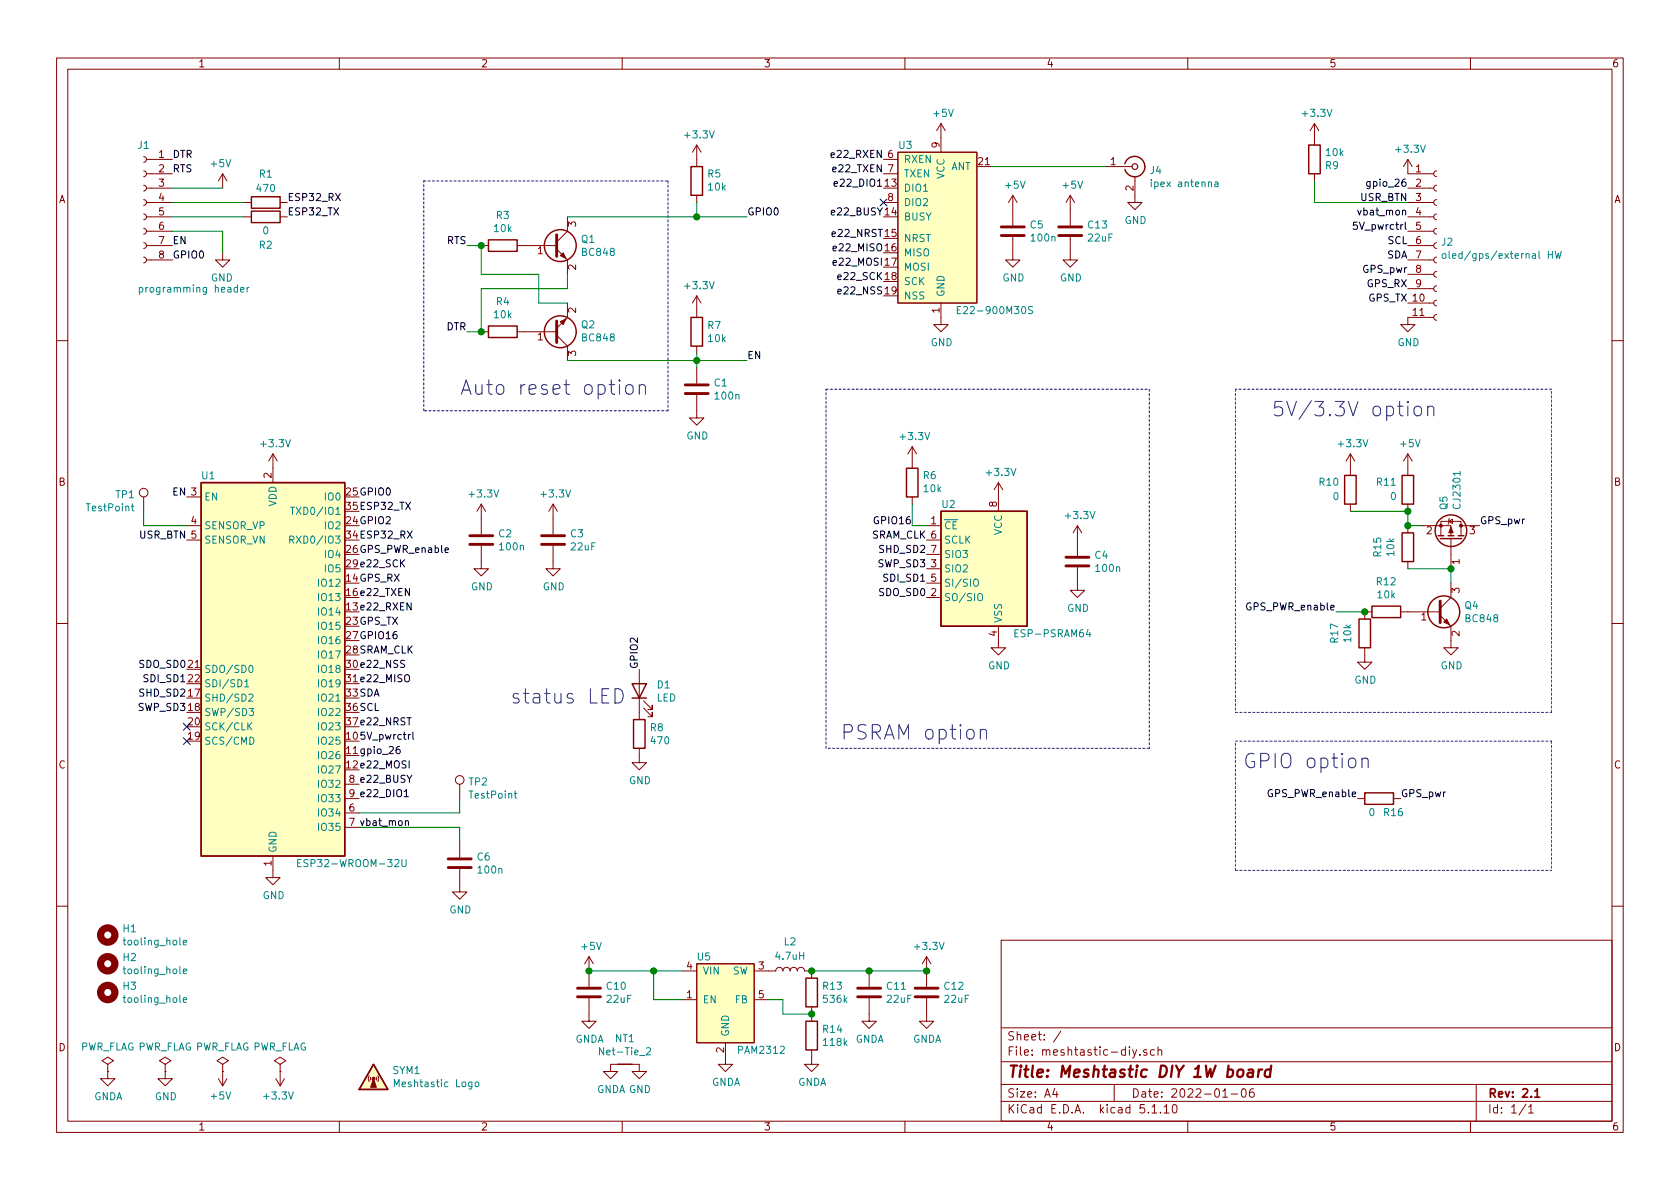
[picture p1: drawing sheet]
EESchema Schematic File Version 4
EELAYER 30 0
EELAYER END
$Descr A4 11693 8268
encoding utf-8
Sheet 1 1
Title "Meshtastic DIY 1W board"
Date "2022-01-06"
Rev "2.1"
Comp ""
Comment1 ""
Comment2 ""
Comment3 ""
Comment4 ""
$EndDescr
$Comp
L RF_Module:ESP32-WROOM-32D U1
U 1 1
P 1900 4650
F 0 "U1" H 1450 6000 50  0000 C CNN
F 1 "ESP32-WROOM-32U" H 2450 3300 50  0000 C CNN
F 2 "RF_Module:ESP32-WROOM-32U" H 1900 3150 50  0001 C CNN
F 3 "https://www.espressif.com/sites/default/files/documentation/esp32-wroom-32d_esp32-wroom-32u_datasheet_en.pdf" H 1600 4700 50  0001 C CNN
F 4 "C328062" H 1900 4650 50  0001 C CNN "LCSC#"
	1    1900 4650
	1    0    0    -1  
$EndComp
$Comp
L Memory_RAM:ESP-PSRAM32 U2
U 1 1
P 6850 3950
F 0 "U2" H 7150 4400 50  0000 R CNN
F 1 "ESP-PSRAM64" H 6650 3500 50  0000 R CNN
F 2 "Package_SO:SOIC-8_3.9x4.9mm_P1.27mm" H 6850 3350 50  0001 C CNN
F 3 "" H 6450 4450 50  0001 C CNN
F 4 "C261881" H 6850 3950 50  0001 C CNN "LCSC#"
F 5 "-core,-autoprog" H 6850 3950 50  0001 C CNN "Config"
	1    6850 3950
	-1   0    0    -1  
$EndComp
$Comp
L Device:R R6
U 1 1
P 6350 3350
F 0 "R6" H 6280 3304 50  0000 R CNN
F 1 "10k" H 6280 3395 50  0000 R CNN
F 2 "Resistor_SMD:R_0603_1608Metric" V 6280 3350 50  0001 C CNN
F 3 "~" H 6350 3350 50  0001 C CNN
F 4 "C98220" H 6350 3350 50  0001 C CNN "LCSC#"
F 5 "-core,-autoprog" H 6350 3350 50  0001 C CNN "Config"
	1    6350 3350
	-1   0    0    1   
$EndComp
Wire Wire Line
	6450 3650 6350 3650
Wire Wire Line
	6350 3500 6350 3650
Text Label 6350 3650 2    50   ~ 0
GPIO16
Text Label 6450 4150 2    50   ~ 0
SDO_SD0
Text Label 6450 3950 2    50   ~ 0
SWP_SD3
Text Label 6450 4050 2    50   ~ 0
SDI_SD1
Text Label 6450 3850 2    50   ~ 0
SHD_SD2
$Comp
L power:+3.3V #PWR05
U 1 1
P 6350 3200
F 0 "#PWR05" H 6350 3050 50  0001 C CNN
F 1 "+3.3V" H 6365 3373 50  0000 C CNN
F 2 "" H 6350 3200 50  0001 C CNN
F 3 "" H 6350 3200 50  0001 C CNN
	1    6350 3200
	1    0    0    -1  
$EndComp
$Comp
L power:+3.3V #PWR08
U 1 1
P 6950 3450
F 0 "#PWR08" H 6950 3300 50  0001 C CNN
F 1 "+3.3V" H 6965 3623 50  0000 C CNN
F 2 "" H 6950 3450 50  0001 C CNN
F 3 "" H 6950 3450 50  0001 C CNN
	1    6950 3450
	1    0    0    -1  
$EndComp
$Comp
L power:GND #PWR09
U 1 1
P 6950 4450
F 0 "#PWR09" H 6950 4200 50  0001 C CNN
F 1 "GND" H 6955 4277 50  0000 C CNN
F 2 "" H 6950 4450 50  0001 C CNN
F 3 "" H 6950 4450 50  0001 C CNN
	1    6950 4450
	1    0    0    -1  
$EndComp
$Comp
L power:GND #PWR03
U 1 1
P 1900 6050
F 0 "#PWR03" H 1900 5800 50  0001 C CNN
F 1 "GND" H 1905 5877 50  0000 C CNN
F 2 "" H 1900 6050 50  0001 C CNN
F 3 "" H 1900 6050 50  0001 C CNN
	1    1900 6050
	1    0    0    -1  
$EndComp
$Comp
L power:GND #PWR014
U 1 1
P 6550 2200
F 0 "#PWR014" H 6550 1950 50  0001 C CNN
F 1 "GND" H 6555 2027 50  0000 C CNN
F 2 "" H 6550 2200 50  0001 C CNN
F 3 "" H 6550 2200 50  0001 C CNN
	1    6550 2200
	1    0    0    -1  
$EndComp
Text Label 6450 3750 2    50   ~ 0
SRAM_CLK
Text Label 2500 4550 0    50   ~ 0
SRAM_CLK
Text Label 1300 4750 2    50   ~ 0
SDI_SD1
Text Label 1300 4650 2    50   ~ 0
SDO_SD0
Text Label 1300 4850 2    50   ~ 0
SHD_SD2
Text Label 1300 4950 2    50   ~ 0
SWP_SD3
Text Label 2500 4450 0    50   ~ 0
GPIO16
NoConn ~ 6150 1400
Text Label 2500 4250 0    50   ~ 0
e22_RXEN
Text Label 6150 1100 2    50   ~ 0
e22_RXEN
Text Label 6150 1200 2    50   ~ 0
e22_TXEN
Text Label 6150 1300 2    50   ~ 0
e22_DIO1
Text Label 6150 1500 2    50   ~ 0
e22_BUSY
Text Label 6150 1650 2    50   ~ 0
e22_NRST
Text Label 6150 1750 2    50   ~ 0
e22_MISO
Text Label 6150 1850 2    50   ~ 0
e22_MOSI
Text Label 6150 1950 2    50   ~ 0
e22_SCK
Text Label 6150 2050 2    50   ~ 0
e22_NSS
Text Label 2500 4150 0    50   ~ 0
e22_TXEN
Text Label 2500 5550 0    50   ~ 0
e22_DIO1
Text Label 2500 5450 0    50   ~ 0
e22_BUSY
Text Label 2500 5050 0    50   ~ 0
e22_NRST
Text Label 2500 4750 0    50   ~ 0
e22_MISO
Text Label 2500 5350 0    50   ~ 0
e22_MOSI
Text Label 2500 3950 0    50   ~ 0
e22_SCK
Text Label 2500 4650 0    50   ~ 0
e22_NSS
$Comp
L Transistor_BJT:BC848 Q2
U 1 1
P 3850 2300
F 0 "Q2" H 4041 2254 50  0000 L CNN
F 1 "BC848" H 4041 2345 50  0000 L CNN
F 2 "Package_TO_SOT_SMD:SOT-23" H 4050 2225 50  0001 L CIN
F 3 "http://www.infineon.com/dgdl/Infineon-BC847SERIES_BC848SERIES_BC849SERIES_BC850SERIES-DS-v01_01-en.pdf?fileId=db3a304314dca389011541d4630a1657" H 3850 2300 50  0001 L CNN
F 4 "C8577" H 3850 2300 50  0001 C CNN "LCSC#"
F 5 "-core,-psram" H 3850 2300 50  0001 C CNN "Config"
	1    3850 2300
	1    0    0    1   
$EndComp
$Comp
L Device:R R3
U 1 1
P 3500 1700
F 0 "R3" V 3707 1700 50  0000 C CNN
F 1 "10k" V 3616 1700 50  0000 C CNN
F 2 "Resistor_SMD:R_0603_1608Metric" V 3430 1700 50  0001 C CNN
F 3 "~" H 3500 1700 50  0001 C CNN
F 4 "C98220" V 3500 1700 50  0001 C CNN "LCSC#"
F 5 "-core,-psram" H 3500 1700 50  0001 C CNN "Config"
	1    3500 1700
	0    -1   -1   0   
$EndComp
$Comp
L Device:R R4
U 1 1
P 3500 2300
F 0 "R4" V 3707 2300 50  0000 C CNN
F 1 "10k" V 3616 2300 50  0000 C CNN
F 2 "Resistor_SMD:R_0603_1608Metric" V 3430 2300 50  0001 C CNN
F 3 "~" H 3500 2300 50  0001 C CNN
F 4 "C98220" V 3500 2300 50  0001 C CNN "LCSC#"
F 5 "-core,-psram" H 3500 2300 50  0001 C CNN "Config"
	1    3500 2300
	0    -1   -1   0   
$EndComp
Wire Wire Line
	3350 1700 3350 1900
Wire Wire Line
	3350 1900 3750 1900
Wire Wire Line
	3750 1900 3750 2100
Wire Wire Line
	3750 2100 3950 2100
Wire Wire Line
	3350 2000 3950 2000
Wire Wire Line
	3350 2000 3350 2300
Wire Wire Line
	3950 1900 3950 2000
Text Label 3250 2300 2    50   ~ 0
DTR
Text Label 3250 1700 2    50   ~ 0
RTS
Connection ~ 3350 1700
Wire Wire Line
	3250 1700 3350 1700
Wire Wire Line
	3250 2300 3350 2300
Connection ~ 3350 2300
Text Label 2500 3650 0    50   ~ 0
GPIO2
Text Label 5200 1500 0    50   ~ 0
GPIO0
Text Label 1300 3450 2    50   ~ 0
EN
Text Label 5200 2500 0    50   ~ 0
EN
$Comp
L Device:R R7
U 1 1
P 4850 2300
F 0 "R7" H 4780 2346 50  0000 R CNN
F 1 "10k" H 4780 2255 50  0000 R CNN
F 2 "Resistor_SMD:R_0603_1608Metric" V 4780 2300 50  0001 C CNN
F 3 "~" H 4850 2300 50  0001 C CNN
F 4 "C98220" H 4850 2300 50  0001 C CNN "LCSC#"
	1    4850 2300
	-1   0    0    -1  
$EndComp
$Comp
L Device:C C1
U 1 1
P 4850 2700
F 0 "C1" H 4965 2746 50  0000 L CNN
F 1 "100n" H 4965 2655 50  0000 L CNN
F 2 "Capacitor_SMD:C_0603_1608Metric" H 4888 2550 50  0001 C CNN
F 3 "~" H 4850 2700 50  0001 C CNN
F 4 "C519438" H 4850 2700 50  0001 C CNN "LCSC#"
	1    4850 2700
	1    0    0    -1  
$EndComp
Wire Wire Line
	4850 2450 4850 2500
$Comp
L power:+3.3V #PWR06
U 1 1
P 4850 2150
F 0 "#PWR06" H 4850 2000 50  0001 C CNN
F 1 "+3.3V" H 4865 2323 50  0000 C CNN
F 2 "" H 4850 2150 50  0001 C CNN
F 3 "" H 4850 2150 50  0001 C CNN
	1    4850 2150
	1    0    0    -1  
$EndComp
$Comp
L Device:R R8
U 1 1
P 4450 5100
F 0 "R8" H 4520 5146 50  0000 L CNN
F 1 "470" H 4520 5055 50  0000 L CNN
F 2 "Resistor_SMD:R_0603_1608Metric" V 4380 5100 50  0001 C CNN
F 3 "~" H 4450 5100 50  0001 C CNN
F 4 "C23179" H 4450 5100 50  0001 C CNN "LCSC#"
	1    4450 5100
	1    0    0    -1  
$EndComp
$Comp
L Device:LED D1
U 1 1
P 4450 4800
F 0 "D1" V 4489 4682 50  0000 R CNN
F 1 "LED" V 4398 4682 50  0000 R CNN
F 2 "LED_SMD:LED_0603_1608Metric" H 4450 4800 50  0001 C CNN
F 3 "~" H 4450 4800 50  0001 C CNN
F 4 "C434421" V 4450 4800 50  0001 C CNN "LCSC#"
	1    4450 4800
	0    -1   -1   0   
$EndComp
Text Label 4450 4650 1    50   ~ 0
GPIO2
Text Label 2500 3550 0    50   ~ 0
ESP32_TX
Text Label 2500 3750 0    50   ~ 0
ESP32_RX
$Comp
L Device:R R9
U 1 1
P 9150 1100
F 0 "R9" H 9080 1146 50  0000 R CNN
F 1 "10k" H 9080 1055 50  0000 R CNN
F 2 "Resistor_SMD:R_0603_1608Metric" V 9080 1100 50  0001 C CNN
F 3 "~" H 9150 1100 50  0001 C CNN
F 4 "C98220" H 9150 1100 50  0001 C CNN "LCSC#"
	1    9150 1100
	-1   0    0    1   
$EndComp
$Comp
L power:+3.3V #PWR012
U 1 1
P 9150 950
F 0 "#PWR012" H 9150 800 50  0001 C CNN
F 1 "+3.3V" H 9165 1123 50  0000 C CNN
F 2 "" H 9150 950 50  0001 C CNN
F 3 "" H 9150 950 50  0001 C CNN
	1    9150 950 
	1    0    0    -1  
$EndComp
Connection ~ 4850 2500
Wire Wire Line
	4850 2500 4850 2550
$Comp
L power:GND #PWR07
U 1 1
P 4850 2850
F 0 "#PWR07" H 4850 2600 50  0001 C CNN
F 1 "GND" H 4855 2677 50  0000 C CNN
F 2 "" H 4850 2850 50  0001 C CNN
F 3 "" H 4850 2850 50  0001 C CNN
	1    4850 2850
	1    0    0    -1  
$EndComp
$Comp
L Connector:Conn_Coaxial J4
U 1 1
P 7900 1150
F 0 "J4" H 8000 1125 50  0000 L CNN
F 1 "ipex antenna" H 8000 1034 50  0000 L CNN
F 2 "meshtastic-diy 1W:U.FL_Molex_MCRF_73412-0110_horizontal" H 7900 1150 50  0001 C CNN
F 3 " ~" H 7900 1150 50  0001 C CNN
F 4 "C411563" H 7900 1150 50  0001 C CNN "LCSC#"
	1    7900 1150
	1    0    0    -1  
$EndComp
Wire Wire Line
	6900 1150 7700 1150
$Comp
L power:GND #PWR019
U 1 1
P 7900 1350
F 0 "#PWR019" H 7900 1100 50  0001 C CNN
F 1 "GND" H 7905 1177 50  0000 C CNN
F 2 "" H 7900 1350 50  0001 C CNN
F 3 "" H 7900 1350 50  0001 C CNN
	1    7900 1350
	1    0    0    -1  
$EndComp
Text Label 2500 4850 0    50   ~ 0
SDA
Text Label 2500 4950 0    50   ~ 0
SCL
$Comp
L power:+3.3V #PWR04
U 1 1
P 4850 1100
F 0 "#PWR04" H 4850 950 50  0001 C CNN
F 1 "+3.3V" H 4865 1273 50  0000 C CNN
F 2 "" H 4850 1100 50  0001 C CNN
F 3 "" H 4850 1100 50  0001 C CNN
	1    4850 1100
	1    0    0    -1  
$EndComp
$Comp
L Device:R R5
U 1 1
P 4850 1250
F 0 "R5" H 4780 1204 50  0000 R CNN
F 1 "10k" H 4780 1295 50  0000 R CNN
F 2 "Resistor_SMD:R_0603_1608Metric" V 4780 1250 50  0001 C CNN
F 3 "~" H 4850 1250 50  0001 C CNN
F 4 "C98220" H 4850 1250 50  0001 C CNN "LCSC#"
	1    4850 1250
	-1   0    0    1   
$EndComp
Text Label 2500 3450 0    50   ~ 0
GPIO0
$Comp
L custom_parts:E22-900M30S U3
U 1 1
P 6550 1550
F 0 "U3" H 6250 2100 50  0000 L CNN
F 1 "E22-900M30S" H 6650 950 50  0000 L CNN
F 2 "meshtastic-diy 1W:e22-900m30s-handsoldering" H 6550 2750 50  0001 C CNN
F 3 "https://www.ebyte.com/en/downpdf.aspx?id=453" H 6550 2750 50  0001 C CNN
F 4 "C411294" H 6550 1550 50  0001 C CNN "LCSC#"
	1    6550 1550
	1    0    0    -1  
$EndComp
$Comp
L Device:C C2
U 1 1
P 3350 3750
F 0 "C2" H 3465 3796 50  0000 L CNN
F 1 "100n" H 3465 3705 50  0000 L CNN
F 2 "Capacitor_SMD:C_0603_1608Metric" H 3388 3600 50  0001 C CNN
F 3 "~" H 3350 3750 50  0001 C CNN
F 4 "C519438" H 3350 3750 50  0001 C CNN "LCSC#"
	1    3350 3750
	1    0    0    -1  
$EndComp
$Comp
L power:GND #PWR010
U 1 1
P 4450 5250
F 0 "#PWR010" H 4450 5000 50  0001 C CNN
F 1 "GND" H 4455 5077 50  0000 C CNN
F 2 "" H 4450 5250 50  0001 C CNN
F 3 "" H 4450 5250 50  0001 C CNN
	1    4450 5250
	1    0    0    -1  
$EndComp
$Comp
L power:GND #PWR021
U 1 1
P 3350 3900
F 0 "#PWR021" H 3350 3650 50  0001 C CNN
F 1 "GND" H 3355 3727 50  0000 C CNN
F 2 "" H 3350 3900 50  0001 C CNN
F 3 "" H 3350 3900 50  0001 C CNN
	1    3350 3900
	1    0    0    -1  
$EndComp
$Comp
L power:+3.3V #PWR020
U 1 1
P 3350 3600
F 0 "#PWR020" H 3350 3450 50  0001 C CNN
F 1 "+3.3V" H 3365 3773 50  0000 C CNN
F 2 "" H 3350 3600 50  0001 C CNN
F 3 "" H 3350 3600 50  0001 C CNN
	1    3350 3600
	1    0    0    -1  
$EndComp
$Comp
L power:GND #PWR023
U 1 1
P 3850 3900
F 0 "#PWR023" H 3850 3650 50  0001 C CNN
F 1 "GND" H 3855 3727 50  0000 C CNN
F 2 "" H 3850 3900 50  0001 C CNN
F 3 "" H 3850 3900 50  0001 C CNN
	1    3850 3900
	1    0    0    -1  
$EndComp
$Comp
L power:+3.3V #PWR022
U 1 1
P 3850 3600
F 0 "#PWR022" H 3850 3450 50  0001 C CNN
F 1 "+3.3V" H 3865 3773 50  0000 C CNN
F 2 "" H 3850 3600 50  0001 C CNN
F 3 "" H 3850 3600 50  0001 C CNN
	1    3850 3600
	1    0    0    -1  
$EndComp
$Comp
L Device:C C4
U 1 1
P 7500 3900
F 0 "C4" H 7615 3946 50  0000 L CNN
F 1 "100n" H 7615 3855 50  0000 L CNN
F 2 "Capacitor_SMD:C_0603_1608Metric" H 7538 3750 50  0001 C CNN
F 3 "~" H 7500 3900 50  0001 C CNN
F 4 "C519438" H 7500 3900 50  0001 C CNN "LCSC#"
	1    7500 3900
	1    0    0    -1  
$EndComp
$Comp
L power:GND #PWR025
U 1 1
P 7500 4050
F 0 "#PWR025" H 7500 3800 50  0001 C CNN
F 1 "GND" H 7505 3877 50  0000 C CNN
F 2 "" H 7500 4050 50  0001 C CNN
F 3 "" H 7500 4050 50  0001 C CNN
	1    7500 4050
	1    0    0    -1  
$EndComp
$Comp
L power:+3.3V #PWR024
U 1 1
P 7500 3750
F 0 "#PWR024" H 7500 3600 50  0001 C CNN
F 1 "+3.3V" H 7515 3923 50  0000 C CNN
F 2 "" H 7500 3750 50  0001 C CNN
F 3 "" H 7500 3750 50  0001 C CNN
	1    7500 3750
	1    0    0    -1  
$EndComp
$Comp
L Device:C C5
U 1 1
P 7050 1600
F 0 "C5" H 7165 1646 50  0000 L CNN
F 1 "100n" H 7165 1555 50  0000 L CNN
F 2 "Capacitor_SMD:C_0603_1608Metric" H 7088 1450 50  0001 C CNN
F 3 "~" H 7050 1600 50  0001 C CNN
F 4 "C519438" H 7050 1600 50  0001 C CNN "LCSC#"
	1    7050 1600
	1    0    0    -1  
$EndComp
$Comp
L power:GND #PWR027
U 1 1
P 7050 1750
F 0 "#PWR027" H 7050 1500 50  0001 C CNN
F 1 "GND" H 7055 1577 50  0000 C CNN
F 2 "" H 7050 1750 50  0001 C CNN
F 3 "" H 7050 1750 50  0001 C CNN
	1    7050 1750
	1    0    0    -1  
$EndComp
$Comp
L power:+3.3V #PWR0101
U 1 1
P 1900 3250
F 0 "#PWR0101" H 1900 3100 50  0001 C CNN
F 1 "+3.3V" H 1915 3423 50  0000 C CNN
F 2 "" H 1900 3250 50  0001 C CNN
F 3 "" H 1900 3250 50  0001 C CNN
	1    1900 3250
	1    0    0    -1  
$EndComp
Wire Wire Line
	4850 2500 5200 2500
Text Notes 3550 4900 0    100  ~ 0
status LED\n
Text Label 2500 5150 0    50   ~ 0
5V_pwrctrl
$Comp
L Device:L L2
U 1 1
P 5500 6750
F 0 "L2" V 5700 6750 50  0000 C CNN
F 1 "4.7uH" V 5600 6750 50  0000 C CNN
F 2 "meshtastic-diy 1W:chilsin_BMRA00040412" H 5500 6750 50  0001 C CNN
F 3 "~" H 5500 6750 50  0001 C CNN
F 4 "C136097" V 5500 6750 50  0001 C CNN "LCSC#"
	1    5500 6750
	0    -1   -1   0   
$EndComp
$Comp
L custom_parts:PAM2312 U5
U 1 1
P 5050 7100
F 0 "U5" H 4900 7550 50  0000 C CNN
F 1 "PAM2312" H 5300 6900 50  0000 C CNN
F 2 "Package_TO_SOT_SMD:SOT-23-5" H 5050 7100 50  0001 C CNN
F 3 "" H 5050 7100 100 0001 C CNN
F 4 " C157537" H 5050 7100 50  0001 C CNN "LCSC#"
	1    5050 7100
	1    0    0    -1  
$EndComp
$Comp
L Device:R R13
U 1 1
P 5650 6900
F 0 "R13" H 5720 6946 50  0000 L CNN
F 1 "536k" H 5720 6855 50  0000 L CNN
F 2 "Resistor_SMD:R_0603_1608Metric" V 5580 6900 50  0001 C CNN
F 3 "~" H 5650 6900 50  0001 C CNN
F 4 "C227955" H 5650 6900 50  0001 C CNN "LCSC#"
	1    5650 6900
	1    0    0    -1  
$EndComp
$Comp
L Device:R R14
U 1 1
P 5650 7200
F 0 "R14" H 5720 7246 50  0000 L CNN
F 1 "118k" H 5720 7155 50  0000 L CNN
F 2 "Resistor_SMD:R_0603_1608Metric" V 5580 7200 50  0001 C CNN
F 3 "~" H 5650 7200 50  0001 C CNN
F 4 "C137804" H 5650 7200 50  0001 C CNN "LCSC#"
	1    5650 7200
	1    0    0    -1  
$EndComp
$Comp
L Device:C C11
U 1 1
P 6050 6900
F 0 "C11" H 6165 6946 50  0000 L CNN
F 1 "22uF" H 6165 6855 50  0000 L CNN
F 2 "Capacitor_SMD:C_0603_1608Metric" H 6088 6750 50  0001 C CNN
F 3 "~" H 6050 6900 50  0001 C CNN
F 4 "C86295 " H 6050 6900 50  0001 C CNN "LCSC#"
	1    6050 6900
	1    0    0    -1  
$EndComp
$Comp
L Device:C C12
U 1 1
P 6450 6900
F 0 "C12" H 6565 6946 50  0000 L CNN
F 1 "22uF" H 6565 6855 50  0000 L CNN
F 2 "Capacitor_SMD:C_0603_1608Metric" H 6488 6750 50  0001 C CNN
F 3 "~" H 6450 6900 50  0001 C CNN
F 4 "C86295 " H 6450 6900 50  0001 C CNN "LCSC#"
	1    6450 6900
	1    0    0    -1  
$EndComp
Wire Wire Line
	5650 6750 6050 6750
Wire Wire Line
	5350 6950 5450 6950
Wire Wire Line
	5450 7050 5650 7050
Wire Wire Line
	5450 6950 5450 7050
Connection ~ 5650 7050
$Comp
L power:+5V #PWR0115
U 1 1
P 4100 6750
F 0 "#PWR0115" H 4100 6600 50  0001 C CNN
F 1 "+5V" H 4115 6923 50  0000 C CNN
F 2 "" H 4100 6750 50  0001 C CNN
F 3 "" H 4100 6750 50  0001 C CNN
	1    4100 6750
	1    0    0    -1  
$EndComp
$Comp
L Device:C C10
U 1 1
P 4100 6900
F 0 "C10" H 4215 6946 50  0000 L CNN
F 1 "22uF" H 4215 6855 50  0000 L CNN
F 2 "Capacitor_SMD:C_0603_1608Metric" H 4138 6750 50  0001 C CNN
F 3 "~" H 4100 6900 50  0001 C CNN
F 4 "C86295 " H 4100 6900 50  0001 C CNN "LCSC#"
	1    4100 6900
	1    0    0    -1  
$EndComp
Wire Wire Line
	4100 6750 4550 6750
Connection ~ 4100 6750
Wire Wire Line
	4750 6950 4550 6950
Wire Wire Line
	4550 6950 4550 6750
Connection ~ 4550 6750
Wire Wire Line
	4550 6750 4750 6750
$Comp
L power:GNDA #PWR030
U 1 1
P 5050 7350
F 0 "#PWR030" H 5050 7100 50  0001 C CNN
F 1 "GNDA" H 5055 7177 50  0000 C CNN
F 2 "" H 5050 7350 50  0001 C CNN
F 3 "" H 5050 7350 50  0001 C CNN
	1    5050 7350
	1    0    0    -1  
$EndComp
$Comp
L power:GNDA #PWR031
U 1 1
P 5650 7350
F 0 "#PWR031" H 5650 7100 50  0001 C CNN
F 1 "GNDA" H 5655 7177 50  0000 C CNN
F 2 "" H 5650 7350 50  0001 C CNN
F 3 "" H 5650 7350 50  0001 C CNN
	1    5650 7350
	1    0    0    -1  
$EndComp
$Comp
L power:GNDA #PWR032
U 1 1
P 6050 7050
F 0 "#PWR032" H 6050 6800 50  0001 C CNN
F 1 "GNDA" H 6055 6877 50  0000 C CNN
F 2 "" H 6050 7050 50  0001 C CNN
F 3 "" H 6050 7050 50  0001 C CNN
	1    6050 7050
	1    0    0    -1  
$EndComp
$Comp
L power:GNDA #PWR033
U 1 1
P 6450 7050
F 0 "#PWR033" H 6450 6800 50  0001 C CNN
F 1 "GNDA" H 6455 6877 50  0000 C CNN
F 2 "" H 6450 7050 50  0001 C CNN
F 3 "" H 6450 7050 50  0001 C CNN
	1    6450 7050
	1    0    0    -1  
$EndComp
$Comp
L power:GNDA #PWR01
U 1 1
P 4100 7050
F 0 "#PWR01" H 4100 6800 50  0001 C CNN
F 1 "GNDA" H 4105 6877 50  0000 C CNN
F 2 "" H 4100 7050 50  0001 C CNN
F 3 "" H 4100 7050 50  0001 C CNN
	1    4100 7050
	1    0    0    -1  
$EndComp
$Comp
L power:GNDA #PWR028
U 1 1
P 4250 7400
F 0 "#PWR028" H 4250 7150 50  0001 C CNN
F 1 "GNDA" H 4255 7227 50  0000 C CNN
F 2 "" H 4250 7400 50  0001 C CNN
F 3 "" H 4250 7400 50  0001 C CNN
	1    4250 7400
	1    0    0    -1  
$EndComp
$Comp
L power:GND #PWR029
U 1 1
P 4450 7400
F 0 "#PWR029" H 4450 7150 50  0001 C CNN
F 1 "GND" H 4455 7227 50  0000 C CNN
F 2 "" H 4450 7400 50  0001 C CNN
F 3 "" H 4450 7400 50  0001 C CNN
	1    4450 7400
	1    0    0    -1  
$EndComp
$Comp
L Device:Net-Tie_2 NT1
U 1 1
P 4350 7400
F 0 "NT1" H 4350 7581 50  0000 C CNN
F 1 "Net-Tie_2" H 4350 7490 50  0000 C CNN
F 2 "NetTie:NetTie-2_SMD_Pad0.5mm" H 4350 7400 50  0001 C CNN
F 3 "~" H 4350 7400 50  0001 C CNN
	1    4350 7400
	1    0    0    -1  
$EndComp
$Comp
L power:+3.3V #PWR026
U 1 1
P 6450 6750
F 0 "#PWR026" H 6450 6600 50  0001 C CNN
F 1 "+3.3V" H 6465 6923 50  0000 C CNN
F 2 "" H 6450 6750 50  0001 C CNN
F 3 "" H 6450 6750 50  0001 C CNN
	1    6450 6750
	1    0    0    -1  
$EndComp
$Comp
L Device:C C13
U 1 1
P 7450 1600
F 0 "C13" H 7565 1646 50  0000 L CNN
F 1 "22uF" H 7565 1555 50  0000 L CNN
F 2 "Capacitor_SMD:C_0603_1608Metric" H 7488 1450 50  0001 C CNN
F 3 "~" H 7450 1600 50  0001 C CNN
F 4 "C86295 " H 7450 1600 50  0001 C CNN "LCSC#"
	1    7450 1600
	1    0    0    -1  
$EndComp
$Comp
L power:+5V #PWR013
U 1 1
P 6550 950
F 0 "#PWR013" H 6550 800 50  0001 C CNN
F 1 "+5V" H 6565 1123 50  0000 C CNN
F 2 "" H 6550 950 50  0001 C CNN
F 3 "" H 6550 950 50  0001 C CNN
	1    6550 950 
	1    0    0    -1  
$EndComp
$Comp
L power:+5V #PWR034
U 1 1
P 7050 1450
F 0 "#PWR034" H 7050 1300 50  0001 C CNN
F 1 "+5V" H 7065 1623 50  0000 C CNN
F 2 "" H 7050 1450 50  0001 C CNN
F 3 "" H 7050 1450 50  0001 C CNN
	1    7050 1450
	1    0    0    -1  
$EndComp
$Comp
L power:+5V #PWR035
U 1 1
P 7450 1450
F 0 "#PWR035" H 7450 1300 50  0001 C CNN
F 1 "+5V" H 7465 1623 50  0000 C CNN
F 2 "" H 7450 1450 50  0001 C CNN
F 3 "" H 7450 1450 50  0001 C CNN
	1    7450 1450
	1    0    0    -1  
$EndComp
$Comp
L power:GND #PWR036
U 1 1
P 7450 1750
F 0 "#PWR036" H 7450 1500 50  0001 C CNN
F 1 "GND" H 7455 1577 50  0000 C CNN
F 2 "" H 7450 1750 50  0001 C CNN
F 3 "" H 7450 1750 50  0001 C CNN
	1    7450 1750
	1    0    0    -1  
$EndComp
$Comp
L Device:C C3
U 1 1
P 3850 3750
F 0 "C3" H 3965 3796 50  0000 L CNN
F 1 "22uF" H 3965 3705 50  0000 L CNN
F 2 "Capacitor_SMD:C_0603_1608Metric" H 3888 3600 50  0001 C CNN
F 3 "~" H 3850 3750 50  0001 C CNN
F 4 "C86295" H 3850 3750 50  0001 C CNN "LCSC#"
	1    3850 3750
	1    0    0    -1  
$EndComp
Text Label 2500 5750 0    50   ~ 0
vbat_mon
Text Label 2500 4350 0    50   ~ 0
GPS_TX
Text Label 9800 1600 2    50   ~ 0
5V_pwrctrl
Text Label 9800 1500 2    50   ~ 0
vbat_mon
Text Label 9800 2100 2    50   ~ 0
GPS_TX
$Comp
L power:+3.3V #PWR0112
U 1 1
P 9800 1200
F 0 "#PWR0112" H 9800 1050 50  0001 C CNN
F 1 "+3.3V" H 9815 1373 50  0000 C CNN
F 2 "" H 9800 1200 50  0001 C CNN
F 3 "" H 9800 1200 50  0001 C CNN
	1    9800 1200
	1    0    0    -1  
$EndComp
Text Label 1300 3750 2    50   ~ 0
USR_BTN
Text Label 9800 1400 2    50   ~ 0
USR_BTN
NoConn ~ 1300 5150
$Comp
L power:PWR_FLAG #FLG0102
U 1 1
P 1550 7450
F 0 "#FLG0102" H 1550 7525 50  0001 C CNN
F 1 "PWR_FLAG" H 1550 7623 50  0000 C CNN
F 2 "" H 1550 7450 50  0001 C CNN
F 3 "~" H 1550 7450 50  0001 C CNN
	1    1550 7450
	1    0    0    -1  
$EndComp
$Comp
L power:PWR_FLAG #FLG0101
U 1 1
P 1950 7450
F 0 "#FLG0101" H 1950 7525 50  0001 C CNN
F 1 "PWR_FLAG" H 1950 7623 50  0000 C CNN
F 2 "" H 1950 7450 50  0001 C CNN
F 3 "~" H 1950 7450 50  0001 C CNN
	1    1950 7450
	1    0    0    -1  
$EndComp
$Comp
L power:GNDA #PWR0103
U 1 1
P 750 7450
F 0 "#PWR0103" H 750 7200 50  0001 C CNN
F 1 "GNDA" H 755 7277 50  0000 C CNN
F 2 "" H 750 7450 50  0001 C CNN
F 3 "" H 750 7450 50  0001 C CNN
	1    750  7450
	1    0    0    -1  
$EndComp
$Comp
L power:GND #PWR0104
U 1 1
P 1150 7450
F 0 "#PWR0104" H 1150 7200 50  0001 C CNN
F 1 "GND" H 1155 7277 50  0000 C CNN
F 2 "" H 1150 7450 50  0001 C CNN
F 3 "" H 1150 7450 50  0001 C CNN
	1    1150 7450
	1    0    0    -1  
$EndComp
$Comp
L power:PWR_FLAG #FLG0103
U 1 1
P 750 7450
F 0 "#FLG0103" H 750 7525 50  0001 C CNN
F 1 "PWR_FLAG" H 750 7623 50  0000 C CNN
F 2 "" H 750 7450 50  0001 C CNN
F 3 "~" H 750 7450 50  0001 C CNN
	1    750  7450
	1    0    0    -1  
$EndComp
$Comp
L power:PWR_FLAG #FLG0104
U 1 1
P 1150 7450
F 0 "#FLG0104" H 1150 7525 50  0001 C CNN
F 1 "PWR_FLAG" H 1150 7623 50  0000 C CNN
F 2 "" H 1150 7450 50  0001 C CNN
F 3 "~" H 1150 7450 50  0001 C CNN
	1    1150 7450
	1    0    0    -1  
$EndComp
Wire Wire Line
	9150 1250 9150 1400
Text Label 2500 3850 0    50   ~ 0
GPS_PWR_enable
NoConn ~ 1300 5050
$Comp
L Connector:Conn_01x11_Female J2
U 1 1
P 10000 1700
F 0 "J2" H 10028 1726 50  0000 L CNN
F 1 "oled/gps/external HW" H 10028 1635 50  0000 L CNN
F 2 "Connector_PinHeader_2.54mm:PinHeader_1x11_P2.54mm_Vertical" H 10000 1700 50  0001 C CNN
F 3 "~" H 10000 1700 50  0001 C CNN
	1    10000 1700
	1    0    0    -1  
$EndComp
Text Label 9800 1800 2    50   ~ 0
SDA
Text Label 9800 1700 2    50   ~ 0
SCL
$Comp
L power:GND #PWR0113
U 1 1
P 9800 2200
F 0 "#PWR0113" H 9800 1950 50  0001 C CNN
F 1 "GND" H 9805 2027 50  0000 C CNN
F 2 "" H 9800 2200 50  0001 C CNN
F 3 "" H 9800 2200 50  0001 C CNN
	1    9800 2200
	1    0    0    -1  
$EndComp
Text Label 2500 4050 0    50   ~ 0
GPS_RX
Text Label 9800 2000 2    50   ~ 0
GPS_RX
$Comp
L power:+5V #PWR011
U 1 1
P 1550 7450
F 0 "#PWR011" H 1550 7300 50  0001 C CNN
F 1 "+5V" H 1565 7623 50  0000 C CNN
F 2 "" H 1550 7450 50  0001 C CNN
F 3 "" H 1550 7450 50  0001 C CNN
	1    1550 7450
	-1   0    0    1   
$EndComp
$Comp
L power:+3.3V #PWR015
U 1 1
P 1950 7450
F 0 "#PWR015" H 1950 7300 50  0001 C CNN
F 1 "+3.3V" H 1965 7623 50  0000 C CNN
F 2 "" H 1950 7450 50  0001 C CNN
F 3 "" H 1950 7450 50  0001 C CNN
	1    1950 7450
	-1   0    0    1   
$EndComp
Text Label 2500 5250 0    50   ~ 0
gpio_26
Wire Wire Line
	3200 5750 3200 5850
$Comp
L Device:C C6
U 1 1
P 3200 6000
F 0 "C6" H 3315 6046 50  0000 L CNN
F 1 "100n" H 3315 5955 50  0000 L CNN
F 2 "Capacitor_SMD:C_0603_1608Metric" H 3238 5850 50  0001 C CNN
F 3 "~" H 3200 6000 50  0001 C CNN
F 4 "C519438" H 3200 6000 50  0001 C CNN "LCSC#"
	1    3200 6000
	1    0    0    -1  
$EndComp
$Comp
L power:GND #PWR0106
U 1 1
P 3200 6150
F 0 "#PWR0106" H 3200 5900 50  0001 C CNN
F 1 "GND" H 3205 5977 50  0000 C CNN
F 2 "" H 3200 6150 50  0001 C CNN
F 3 "" H 3200 6150 50  0001 C CNN
	1    3200 6150
	1    0    0    -1  
$EndComp
Wire Wire Line
	2500 5750 3200 5750
$Comp
L Connector:Conn_01x08_Female J1
U 1 1
P 1000 1400
F 0 "J1" H 1000 1800 50  0000 C CNN
F 1 "programming header" H 650 800 50  0000 C CNN
F 2 "Connector_PinHeader_2.54mm:PinHeader_1x08_P2.54mm_Vertical" H 1000 1400 50  0001 C CNN
F 3 "~" H 1000 1400 50  0001 C CNN
	1    1000 1400
	-1   0    0    -1  
$EndComp
Text Label 1200 1700 0    50   ~ 0
EN
Text Label 1200 1800 0    50   ~ 0
GPIO0
$Comp
L power:+5V #PWR0102
U 1 1
P 1550 1300
F 0 "#PWR0102" H 1550 1150 50  0001 C CNN
F 1 "+5V" H 1565 1473 50  0000 C CNN
F 2 "" H 1550 1300 50  0001 C CNN
F 3 "" H 1550 1300 50  0001 C CNN
	1    1550 1300
	-1   0    0    -1  
$EndComp
Text Label 2000 1500 0    50   ~ 0
ESP32_TX
Text Label 2000 1400 0    50   ~ 0
ESP32_RX
$Comp
L power:GND #PWR02
U 1 1
P 1550 1750
F 0 "#PWR02" H 1550 1500 50  0001 C CNN
F 1 "GND" H 1555 1577 50  0000 C CNN
F 2 "" H 1550 1750 50  0001 C CNN
F 3 "" H 1550 1750 50  0001 C CNN
	1    1550 1750
	-1   0    0    -1  
$EndComp
$Comp
L Device:R R2
U 1 1
P 1850 1500
F 0 "R2" V 1650 1500 50  0000 C CNN
F 1 "0" V 1750 1500 50  0000 C CNN
F 2 "Resistor_SMD:R_0603_1608Metric" V 1780 1500 50  0001 C CNN
F 3 "~" H 1850 1500 50  0001 C CNN
F 4 "C15402" V 1850 1500 50  0001 C CNN "LCSC#"
	1    1850 1500
	0    1    -1   0   
$EndComp
$Comp
L Device:R R1
U 1 1
P 1850 1400
F 0 "R1" V 1650 1400 50  0000 C CNN
F 1 "470" V 1750 1400 50  0000 C CNN
F 2 "Resistor_SMD:R_0603_1608Metric" V 1780 1400 50  0001 C CNN
F 3 "~" H 1850 1400 50  0001 C CNN
F 4 "C23179" V 1850 1400 50  0001 C CNN "LCSC#"
	1    1850 1400
	0    1    1    0   
$EndComp
Text Label 1200 1200 0    50   ~ 0
RTS
Text Label 1200 1100 0    50   ~ 0
DTR
$Comp
L Graphic:SYM_Radio_Waves_Small SYM1
U 1 1
P 2600 7500
F 0 "SYM1" H 2730 7559 50  0000 L CNN
F 1 "Meshtastic Logo" H 2730 7468 50  0000 L CNN
F 2 "meshtastic-diy 1W:meshtastic_logo" H 2600 7325 50  0001 C CNN
F 3 "~" H 2630 7300 50  0001 C CNN
	1    2600 7500
	1    0    0    -1  
$EndComp
Wire Wire Line
	6050 6750 6450 6750
Connection ~ 6050 6750
Connection ~ 6450 6750
Connection ~ 5650 6750
$Comp
L Mechanical:MountingHole H1
U 1 1
P 750 6500
F 0 "H1" H 850 6546 50  0000 L CNN
F 1 "tooling_hole" H 850 6455 50  0000 L CNN
F 2 "meshtastic-diy 1W:jlc_toolinghole" H 750 6500 50  0001 C CNN
F 3 "~" H 750 6500 50  0001 C CNN
	1    750  6500
	1    0    0    -1  
$EndComp
$Comp
L Mechanical:MountingHole H2
U 1 1
P 750 6700
F 0 "H2" H 850 6746 50  0000 L CNN
F 1 "tooling_hole" H 850 6655 50  0000 L CNN
F 2 "meshtastic-diy 1W:jlc_toolinghole" H 750 6700 50  0001 C CNN
F 3 "~" H 750 6700 50  0001 C CNN
	1    750  6700
	1    0    0    -1  
$EndComp
$Comp
L Mechanical:MountingHole H3
U 1 1
P 750 6900
F 0 "H3" H 850 6946 50  0000 L CNN
F 1 "tooling_hole" H 850 6855 50  0000 L CNN
F 2 "meshtastic-diy 1W:jlc_toolinghole" H 750 6900 50  0001 C CNN
F 3 "~" H 750 6900 50  0001 C CNN
	1    750  6900
	1    0    0    -1  
$EndComp
$Comp
L Device:Q_PMOS_GSD Q5
U 1 1
P 10100 3750
F 0 "Q5" H 10305 3704 50  0000 L CNN
F 1 "CJ2301" H 10305 3795 50  0000 L CNN
F 2 "Package_TO_SOT_SMD:SOT-23" H 10300 3850 50  0001 C CNN
F 3 "~" H 10100 3750 50  0001 C CNN
F 4 "C8547" H 10100 3750 50  0001 C CNN "LCSC#"
	1    10100 3750
	0    1    -1   0   
$EndComp
$Comp
L Device:R R12
U 1 1
P 9650 4250
F 0 "R12" V 9857 4250 50  0000 C CNN
F 1 "10k" V 9766 4250 50  0000 C CNN
F 2 "Resistor_SMD:R_0603_1608Metric" V 9580 4250 50  0001 C CNN
F 3 "~" H 9650 4250 50  0001 C CNN
F 4 "C98220" V 9650 4250 50  0001 C CNN "LCSC#"
F 5 "-core,-psram" H 9650 4250 50  0001 C CNN "Config"
	1    9650 4250
	0    -1   -1   0   
$EndComp
$Comp
L Device:R R15
U 1 1
P 9800 3800
F 0 "R15" V 10007 3800 50  0000 C CNN
F 1 "10k" V 9916 3800 50  0000 C CNN
F 2 "Resistor_SMD:R_0603_1608Metric" V 9730 3800 50  0001 C CNN
F 3 "~" H 9800 3800 50  0001 C CNN
F 4 "C98220" V 9800 3800 50  0001 C CNN "LCSC#"
F 5 "-core,-psram" H 9800 3800 50  0001 C CNN "Config"
	1    9800 3800
	-1   0    0    1   
$EndComp
$Comp
L Transistor_BJT:BC848 Q1
U 1 1
P 3850 1700
F 0 "Q1" H 4041 1746 50  0000 L CNN
F 1 "BC848" H 4041 1655 50  0000 L CNN
F 2 "Package_TO_SOT_SMD:SOT-23" H 4050 1625 50  0001 L CIN
F 3 "http://www.infineon.com/dgdl/Infineon-BC847SERIES_BC848SERIES_BC849SERIES_BC850SERIES-DS-v01_01-en.pdf?fileId=db3a304314dca389011541d4630a1657" H 3850 1700 50  0001 L CNN
F 4 "C8577" H 3850 1700 50  0001 C CNN "LCSC#"
F 5 "-core,-psram" H 3850 1700 50  0001 C CNN "Config"
	1    3850 1700
	1    0    0    -1  
$EndComp
$Comp
L Transistor_BJT:BC848 Q4
U 1 1
P 10000 4250
F 0 "Q4" H 10191 4296 50  0000 L CNN
F 1 "BC848" H 10191 4205 50  0000 L CNN
F 2 "Package_TO_SOT_SMD:SOT-23" H 10200 4175 50  0001 L CIN
F 3 "http://www.infineon.com/dgdl/Infineon-BC847SERIES_BC848SERIES_BC849SERIES_BC850SERIES-DS-v01_01-en.pdf?fileId=db3a304314dca389011541d4630a1657" H 10000 4250 50  0001 L CNN
F 4 "C8577" H 10000 4250 50  0001 C CNN "LCSC#"
F 5 "-core,-psram" H 10000 4250 50  0001 C CNN "Config"
	1    10000 4250
	1    0    0    -1  
$EndComp
$Comp
L power:+5V #PWR0107
U 1 1
P 9800 3250
F 0 "#PWR0107" H 9800 3100 50  0001 C CNN
F 1 "+5V" H 9815 3423 50  0000 C CNN
F 2 "" H 9800 3250 50  0001 C CNN
F 3 "" H 9800 3250 50  0001 C CNN
	1    9800 3250
	1    0    0    -1  
$EndComp
Text Label 9800 1900 2    50   ~ 0
GPS_pwr
Text Label 10300 3650 0    50   ~ 0
GPS_pwr
Wire Wire Line
	9800 3650 9900 3650
Wire Wire Line
	9800 3950 10100 3950
Wire Wire Line
	10100 3950 10100 4050
Connection ~ 10100 3950
$Comp
L power:GND #PWR0108
U 1 1
P 10100 4450
F 0 "#PWR0108" H 10100 4200 50  0001 C CNN
F 1 "GND" H 10105 4277 50  0000 C CNN
F 2 "" H 10100 4450 50  0001 C CNN
F 3 "" H 10100 4450 50  0001 C CNN
	1    10100 4450
	1    0    0    -1  
$EndComp
Text Label 9300 4250 2    50   ~ 0
GPS_PWR_enable
Text Notes 8850 2900 0    100  ~ 0
5V/3.3V option
Wire Notes Line
	5750 2700 8000 2700
Wire Notes Line
	8000 2700 8000 5200
Wire Notes Line
	8000 5200 5750 5200
Wire Notes Line
	5750 5200 5750 2700
Text Notes 5850 5150 0    100  ~ 0
PSRAM option
Wire Wire Line
	4850 1500 4850 1400
Wire Notes Line
	2950 1250 4650 1250
Wire Notes Line
	4650 1250 4650 2850
Wire Notes Line
	4650 2850 2950 2850
Wire Notes Line
	2950 2850 2950 1250
Text Notes 3200 2750 0    100  ~ 0
Auto reset option
Text Label 9800 1300 2    50   ~ 0
gpio_26
Wire Wire Line
	1000 3650 1300 3650
Wire Wire Line
	1000 3550 1000 3650
$Comp
L Connector:TestPoint TP1
U 1 1
P 1000 3550
F 0 "TP1" H 1058 3668 50  0000 L CNN
F 1 "TestPoint" H 1058 3577 50  0000 L CNN
F 2 "TestPoint:TestPoint_Pad_D1.0mm" H 1200 3550 50  0001 C CNN
F 3 "~" H 1200 3550 50  0001 C CNN
	1    1000 3550
	-1   0    0    -1  
$EndComp
$Comp
L Connector:TestPoint TP2
U 1 1
P 3200 5550
F 0 "TP2" H 3258 5668 50  0000 L CNN
F 1 "TestPoint" H 3258 5577 50  0000 L CNN
F 2 "TestPoint:TestPoint_Pad_D1.0mm" H 3400 5550 50  0001 C CNN
F 3 "~" H 3400 5550 50  0001 C CNN
	1    3200 5550
	1    0    0    -1  
$EndComp
Wire Wire Line
	2500 5650 3200 5650
$Comp
L Device:R R16
U 1 1
P 9600 5550
F 0 "R16" V 9500 5650 50  0000 C CNN
F 1 "0" V 9500 5500 50  0000 C CNN
F 2 "Resistor_SMD:R_0603_1608Metric" V 9530 5550 50  0001 C CNN
F 3 "~" H 9600 5550 50  0001 C CNN
F 4 "C15402" V 9600 5550 50  0001 C CNN "LCSC#"
	1    9600 5550
	0    1    -1   0   
$EndComp
Text Label 9450 5550 2    50   ~ 0
GPS_PWR_enable
Text Label 9750 5550 0    50   ~ 0
GPS_pwr
Text Notes 8650 5350 0    100  ~ 0
GPIO option
Wire Wire Line
	9800 1400 9150 1400
Wire Wire Line
	1550 1750 1550 1600
Wire Wire Line
	1550 1600 1200 1600
Wire Wire Line
	1550 1300 1200 1300
Wire Wire Line
	1200 1400 1700 1400
Wire Wire Line
	1200 1500 1700 1500
Wire Wire Line
	3950 2500 4850 2500
Wire Wire Line
	5200 1500 4850 1500
Wire Wire Line
	3950 1500 4850 1500
Connection ~ 4850 1500
Wire Wire Line
	3200 5650 3200 5550
Wire Notes Line
	8600 6050 8600 5150
$Comp
L Device:R R10
U 1 1
P 9400 3400
F 0 "R10" H 9250 3350 50  0000 C CNN
F 1 "0" H 9300 3450 50  0000 C CNN
F 2 "Resistor_SMD:R_0603_1608Metric" V 9330 3400 50  0001 C CNN
F 3 "~" H 9400 3400 50  0001 C CNN
F 4 "C15402" V 9400 3400 50  0001 C CNN "LCSC#"
	1    9400 3400
	1    0    0    1   
$EndComp
$Comp
L Device:R R11
U 1 1
P 9800 3400
F 0 "R11" H 9650 3350 50  0000 C CNN
F 1 "0" H 9700 3450 50  0000 C CNN
F 2 "Resistor_SMD:R_0603_1608Metric" V 9730 3400 50  0001 C CNN
F 3 "~" H 9800 3400 50  0001 C CNN
F 4 "C15402" V 9800 3400 50  0001 C CNN "LCSC#"
	1    9800 3400
	1    0    0    1   
$EndComp
$Comp
L power:+3.3V #PWR016
U 1 1
P 9400 3250
F 0 "#PWR016" H 9400 3100 50  0001 C CNN
F 1 "+3.3V" H 9415 3423 50  0000 C CNN
F 2 "" H 9400 3250 50  0001 C CNN
F 3 "" H 9400 3250 50  0001 C CNN
	1    9400 3250
	1    0    0    -1  
$EndComp
Wire Wire Line
	9400 3550 9800 3550
Wire Wire Line
	9800 3550 9800 3650
Connection ~ 9800 3550
Connection ~ 9800 3650
Wire Notes Line
	10800 4950 10800 2700
Wire Notes Line
	10800 2700 8600 2700
Wire Notes Line
	8600 2700 8600 4950
Wire Notes Line
	8600 4950 10800 4950
Wire Notes Line
	10800 5150 10800 6050
Wire Notes Line
	8600 6050 10800 6050
Wire Notes Line
	8600 5150 10800 5150
$Comp
L Device:R R17
U 1 1
P 9500 4400
F 0 "R17" V 9707 4400 50  0000 C CNN
F 1 "10k" V 9616 4400 50  0000 C CNN
F 2 "Resistor_SMD:R_0603_1608Metric" V 9430 4400 50  0001 C CNN
F 3 "~" H 9500 4400 50  0001 C CNN
F 4 "C98220" V 9500 4400 50  0001 C CNN "LCSC#"
F 5 "-core,-psram" H 9500 4400 50  0001 C CNN "Config"
	1    9500 4400
	-1   0    0    1   
$EndComp
$Comp
L power:GND #PWR017
U 1 1
P 9500 4550
F 0 "#PWR017" H 9500 4300 50  0001 C CNN
F 1 "GND" H 9505 4377 50  0000 C CNN
F 2 "" H 9500 4550 50  0001 C CNN
F 3 "" H 9500 4550 50  0001 C CNN
	1    9500 4550
	1    0    0    -1  
$EndComp
Wire Wire Line
	9300 4250 9500 4250
Connection ~ 9500 4250
$EndSCHEMATC
